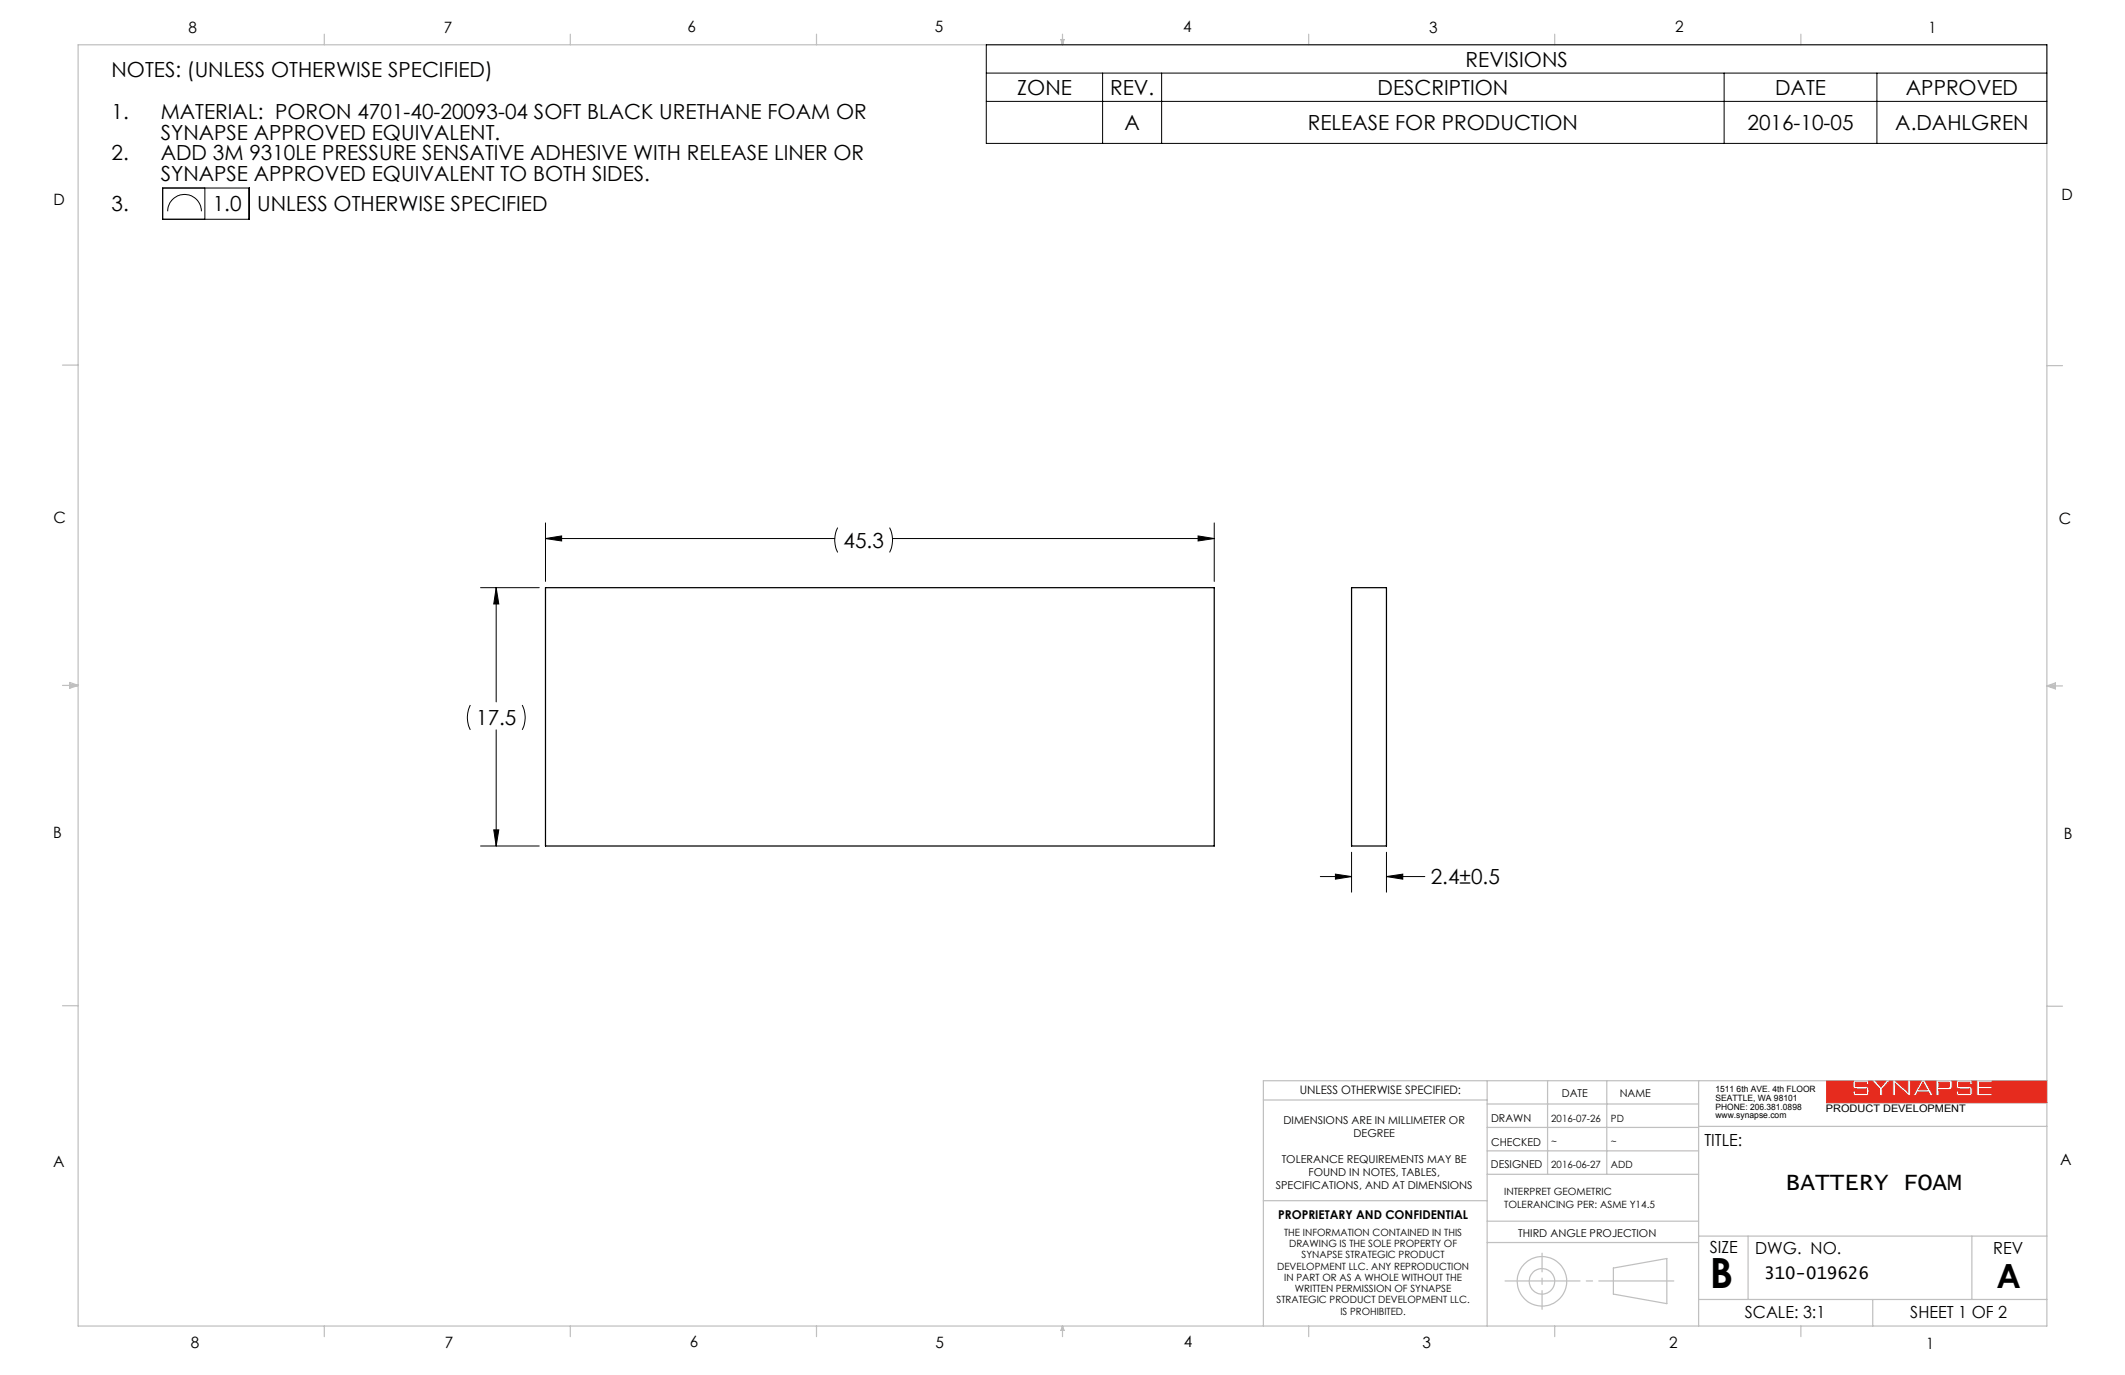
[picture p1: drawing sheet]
<svg xmlns="http://www.w3.org/2000/svg" width="432mm" height="279mm" viewBox="0 0 432 279" stroke-linecap="round" stroke-linejoin="round" font-family="sans-serif">
<path d="M33.1 38.2h17.6v6.4h-17.6zM41.6 38.2v6.4M34.1 42.9a3.4 3.4 0 0 1 3.4-3.4 3.4 3.4 0 0 1 3.4 3.4M95.6 143.3a5.6 5.6 0 0 0 0 5M106.1 143.3a5.6 5.6 0 0 1 0 5" fill="none" stroke="#000" stroke-width=".2"/>
<path d="M381.1 219.6h2.2l-1.1 1.3zM385.1 219.6h2.6v2.3zM390.8 219.9l.8 1.5h-1.7zM394 219.9h2l.1 .3v.6l-.3 .2h-1.8zM381.9 222.7v-1.4l-1.5-1.7h-.8l.2 .8h-.5v-.5h-2.3v.9h2.5a1.47 1.47 0 0 1 0 1.8 4.5 4.5 0 0 1-2.8-.1l-.2-.8h.5v.5h2.3v-.9l-2.5-.1-.2-.2-.1-.5 .2-.9h-5.5v4.5h44.7v-4.5h-11.1v.3h-2.6v.9h2.6v.4h-2.6v1h2.6v.5h-3.1M381.9 222.7h.1M381.9 222.7h.6v-1.4l1.5-1.7h.6v3.1M384.6 222.7h.6l-.1-2.5 2.8 2.5h.3v-3.1h2.2l-1.7 3.1h.6l.4-.8h2.1l.5 .8h.6l-1.7-3.1h2.2v3.1h.6v-1.3h2l.5-.1a1.8 1.8 0 0 0 0-1.7h1.2l-.2 .9 .1 .5 .2 .2 2.5 .1v.9h-2.3v-.5h-.5l.2 .8a4.5 4.5 0 0 0 2.8 .1 1.47 1.47 0 0 0 0-1.8h-2.5v-.9h2.3v.5h.5l-.2-.8h1.1v3.1M384.6 222.7h.1M401.7 222.7h.1" fill="none" stroke="#e62b1e" stroke-width=".2"/>
<g fill="none" stroke="#c0c0c0" stroke-width=".25">
<path d="M15.9 9.1h400v260.4h-400zM65.9 6.9v2.2M115.9 6.9v2.2M165.9 6.9v2.2M215.6 8h.6l-.3 1.1zM215.7 8l.2 1.1M215.9 6.9v2.2M216 8l-.1 1.1M265.9 6.9v2.2M315.9 6.9v2.2M365.9 6.9v2.2M12.7 74.2h3.2"/>
<path d="M415.9 74.3h3.2M12.7 139.3h3.2M14.2 139.1l1.7 .2M14.2 138.7l1.7 .6-1.7 .5zM15.9 139.3l-1.7 .3M415.9 139.4h3.2M415.9 139.4l1.8-.6v1.2zM415.9 139.4l1.8 .3M417.7 139.2l-1.8 .2M12.7 204.4h3.2M302.2 219.6v49.9M314.5 219.6v19"/>
<path d="M326.5 219.6v19M345.2 219.6v49.9M415.9 204.5h3.2M415.9 219.6h-159.2v49.9M256.7 223.5h45.5M302.2 233.9h43M302.2 229.1h43M302.2 224.3h43M302.2 238.6h43M345.2 228.9h70.7M256.7 244h45.5M302.2 248.1h43"/>
<path d="M302.2 252.5h43M327.8 257.7l10.9-2v9.2l-10.9-1.9zM345.2 251.2h70.7M355.2 251.2v12.9M400.7 251.2v12.9M65.9 269.5v2.1M115.9 269.5v2.1M165.9 269.5v2.1M215.9 269.5v2.1M215.9 269.5l.3 .8h-.6zM265.9 269.5v2.1M315.9 269.5v2.1"/>
<path d="M345.2 264.1h70.7M365.9 269.5v2.1M380.5 264.1v5.4"/>
<circle cx="313.3" cy="260.4" r="2.6"/>
<circle cx="313.3" cy="260.4" r="5"/>
</g>
<path d="M305.3 260.3h35.4" fill="none" stroke="#c0c0c0" stroke-width=".25" stroke-dasharray="15.2 1.3 1.3 1.3" stroke-dashoffset="-.5"/>
<path d="M313.3 266.1v-11.5" fill="none" stroke="#c0c0c0" stroke-width=".25" stroke-dasharray="15.2 1.3 1.3 1.3" stroke-dashoffset="11.4"/>
<path d="M371.2 219.6v4.5h44.7v-4.5h-11.1v.3h-2.6v.9h2.6v.4h-2.6v1h2.6v.5h-3.1v-3.1h-1.1l.2 .3v.5h-.5v-.5h-2.3v.9h2.3l.4 .2 .1 1.3-.5 .4h-2.3l-.3-.2-.2-.8h.5v.5h2.3v-.9l-2.6-.1-.2-.5v-.7l.2-.4h-1.2l.2 .3v1l-.3 .5h-2.4v1.3h-.6v-3.1h-2.2l1.7 3.1h-.6l-.5-.8h-2.1l-.4 .8h-.6l1.7-3.1h-2.2v3.1h-.3l-2.8-2.5 .1 2.5h-.6v-3.1h-.6l-1.5 1.7v1.4h-.6v-1.4l-1.5-1.7h-.8l.2 .3v.5h-.5v-.5h-2.3v.9h2.3l.4 .2 .1 1.2-.5 .5h-2.3l-.4-.3-.1-.7h.5v.5h2.3v-.9l-2.6-.1-.2-.4v-.9l.2-.3zM381.1 219.6l1.1 1.3 1.1-1.3zM385.1 219.6l2.6 2.3v-2.3zM390.8 219.9l-.9 1.5h1.7zM394 219.9v1.1l2.1-.1v-.8l-.1-.2z" fill-rule="evenodd" fill="#e62b1e"/>
<g fill="none" stroke="#000" stroke-width=".2">
<path d="M200.4 9.1h215.5v20h-215.5zM200.4 14.9h215.5M224 14.9v14.2M236 14.9v14.2M350.3 14.9v14.2M381.4 14.9v14.2M200.4 20.6h215.5M97.6 119.4h12M100.8 119.4l.6 3.3h-1.1zM100.8 119.4v23.2M110.8 109.4l3.3-.5v1zM110.8 106.3v11.8"/>
<path d="M110.8 109.4h58.8M170.2 107.2a5.6 5.6 0 0 0 0 5.1M180.8 107.2a5.6 5.6 0 0 1 0 5.1M181.4 109.4h65.3M243.5 108.9l3.2 .5-3.2 .5zM246.7 106.3v11.8M100.8 148.3v23.6M97.6 171.9h12M100.3 168.6h1.1l-.6 3.3zM268.3 178.1h6.3M271.4 177.6l3.2 .5-3.2 .5zM274.6 173.2v8.1"/>
<path d="M281.7 178.1l3.3-.5v1zM281.7 173.2v8.1M281.7 178.1h7.8"/>
</g>
<path d="M100.8 119.4l.6 3.3h-1.1zM100.3 168.6h1.1l-.6 3.3zM243.5 108.9l3.2 .5-3.2 .5zM110.8 109.4l3.3-.5v1zM281.7 178.1l3.3-.5v1zM271.4 177.6l3.2 .5-3.2 .5z" fill="#000"/>
<path d="M110.8 119.4h135.9v52.5h-135.9zM274.6 119.4h7.1v52.5h-7.1z" fill="none" stroke="#000" stroke-width=".25"/>
<text font-size="8.5" x="347.4" y="261.8">B</text>
<text font-size="6.8" x="405.7" y="261.8">A</text>
<text font-size="4.9" x="362.9" y="241.8">BATTERY FOAM</text>
<g font-size="4.2">
<text x="22.7" y="15.7">NOTES: (UNLESS OTHERWISE SPECIFIED)</text>
<text x="297.8" y="13.6">REVISIONS</text>
<text x="206.7" y="19.3">ZONE</text>
<text x="225.6" y="19.3">REV.</text>
<text x="279.9" y="19.3">DESCRIPTION</text>
<text x="360.7" y="19.3">DATE</text>
<text x="387.3" y="19.3">APPROVED</text>
<text x="22.7" y="24.1">1.</text>
<text x="32.7" y="24.1">MATERIAL: PORON 4701-40-20093-04 SOFT BLACK URETHANE FOAM OR</text>
<text x="32.7" y="28.4">SYNAPSE APPROVED EQUIVALENT.</text>
<text x="228.5" y="26.5">A</text>
<text x="265.7" y="26.5">RELEASE FOR PRODUCTION</text>
<text x="355.1" y="26.5">2016-10-05</text>
<text x="385.1" y="26.5">A.DAHLGREN</text>
<text x="22.7" y="32.6">2.</text>
<text x="32.7" y="32.6">ADD 3M 9310LE PRESSURE SENSATIVE ADHESIVE WITH RELEASE LINER OR</text>
<text x="32.7" y="36.8">SYNAPSE APPROVED EQUIVALENT TO BOTH SIDES.</text>
<text x="22.7" y="43">3.</text>
<text x="43.2" y="43">1.0</text>
<text x="52.3" y="43">UNLESS OTHERWISE SPECIFIED</text>
<text x="171.4" y="111.3">45.3</text>
<text x="96.8" y="147.4">17.5</text>
<text x="290.7" y="179.7">2.4±0.5</text>
</g>
<text font-size="3.5" x="358.5" y="259.9">310-019626</text>
<g font-size="3.4">
<text x="346.3" y="232.8">TITLE:</text>
<text x="347.4" y="254.6">SIZE</text>
<text x="356.6" y="254.8">DWG. NO.</text>
<text x="405" y="254.9">REV</text>
<text x="354.6" y="267.8">SCALE: 3:1</text>
<text x="388.2" y="267.8">SHEET 1 OF 2</text>
</g>
<g font-size="3.2">
<text x="38.3" y="6.7">8</text>
<text x="90.2" y="6.7">7</text>
<text x="139.7" y="6.5">6</text>
<text x="190" y="6.5">5</text>
<text x="240.4" y="6.5">4</text>
<text x="290.4" y="6.7">3</text>
<text x="340.4" y="6.5">2</text>
<text x="391.9" y="6.7">1</text>
<text x="10.9" y="41.6">D</text>
<text x="418.9" y="40.7">D</text>
<text x="10.9" y="106.3">C</text>
<text x="418.4" y="106.4">C</text>
<text x="10.8" y="170.2">B</text>
<text x="419.4" y="170.6">B</text>
<text x="10.8" y="237.2">A</text>
<text x="418.6" y="236.8">A</text>
<text x="38.8" y="273.8">8</text>
<text x="90.4" y="273.8">7</text>
<text x="140.2" y="273.8">6</text>
<text x="190.1" y="273.9">5</text>
<text x="240.5" y="273.8">4</text>
<text x="289" y="273.9">3</text>
<text x="339.1" y="273.8">2</text>
<text x="391.4" y="274.1">1</text>
</g>
<text font-size="2.5" x="259.7" y="247.8">PROPRIETARY AND CONFIDENTIAL</text>
<text font-size="2.4" x="264.1" y="222.4">UNLESS OTHERWISE SPECIFIED:</text>
<g font-size="2.2">
<text x="317.4" y="223">DATE</text>
<text x="329.1" y="222.9">NAME</text>
<text x="260.8" y="228.4">DIMENSIONS ARE IN MILLIMETER OR</text>
<text x="275" y="231.1">DEGREE</text>
<text x="303" y="228.1">DRAWN</text>
<text x="303" y="232.8">CHECKED</text>
<text x="260.4" y="236.4">TOLERANCE REQUIREMENTS MAY BE</text>
<text x="265.9" y="239">FOUND IN NOTES, TABLES,</text>
<text x="302.9" y="237.4">DESIGNED</text>
<text x="259.2" y="241.7">SPECIFICATIONS, AND AT DIMENSIONS</text>
<text x="308.5" y="251.3">THIRD ANGLE PROJECTION</text>
</g>
<text font-size="2.1" x="371" y="226">PRODUCT DEVELOPMENT</text>
<g font-size="2">
<text x="315.2" y="228">2016-07-26</text>
<text x="327.3" y="228">PD</text>
<text x="315.2" y="232.7">~</text>
<text x="327.3" y="232.7">~</text>
<text x="315.2" y="237.3">2016-06-27</text>
<text x="327.3" y="237.3">ADD</text>
<text x="305.6" y="242.9">INTERPRET GEOMETRIC</text>
<text x="305.6" y="245.4">TOLERANCING PER: ASME Y14.5</text>
<text x="260.9" y="251.1">THE INFORMATION CONTAINED IN THIS</text>
<text x="259.5" y="258">DEVELOPMENT LLC. ANY REPRODUCTION</text>
<text x="261.9" y="253.4">DRAWING IS THE SOLE PROPERTY OF</text>
<text x="264.5" y="255.7">SYNAPSE STRATEGIC PRODUCT</text>
<text x="261" y="260.3">IN PART OR AS A WHOLE WITHOUT THE</text>
<text x="263.1" y="262.5">WRITTEN PERMISSION OF SYNAPSE</text>
<text x="259.4" y="264.8">STRATEGIC PRODUCT DEVELOPMENT LLC.</text>
<text x="272.4" y="267.1">IS PROHIBITED.</text>
</g>
<g font-size="1.8">
<text x="348.6" y="222">1511 6th AVE. 4th FLOOR</text>
<text x="348.6" y="223.7">SEATTLE, WA 98101</text>
<text x="348.6" y="225.5">PHONE: 206.381.0898</text>
<text x="348.6" y="227.2">www.synapse.com</text>
</g>
</svg>
